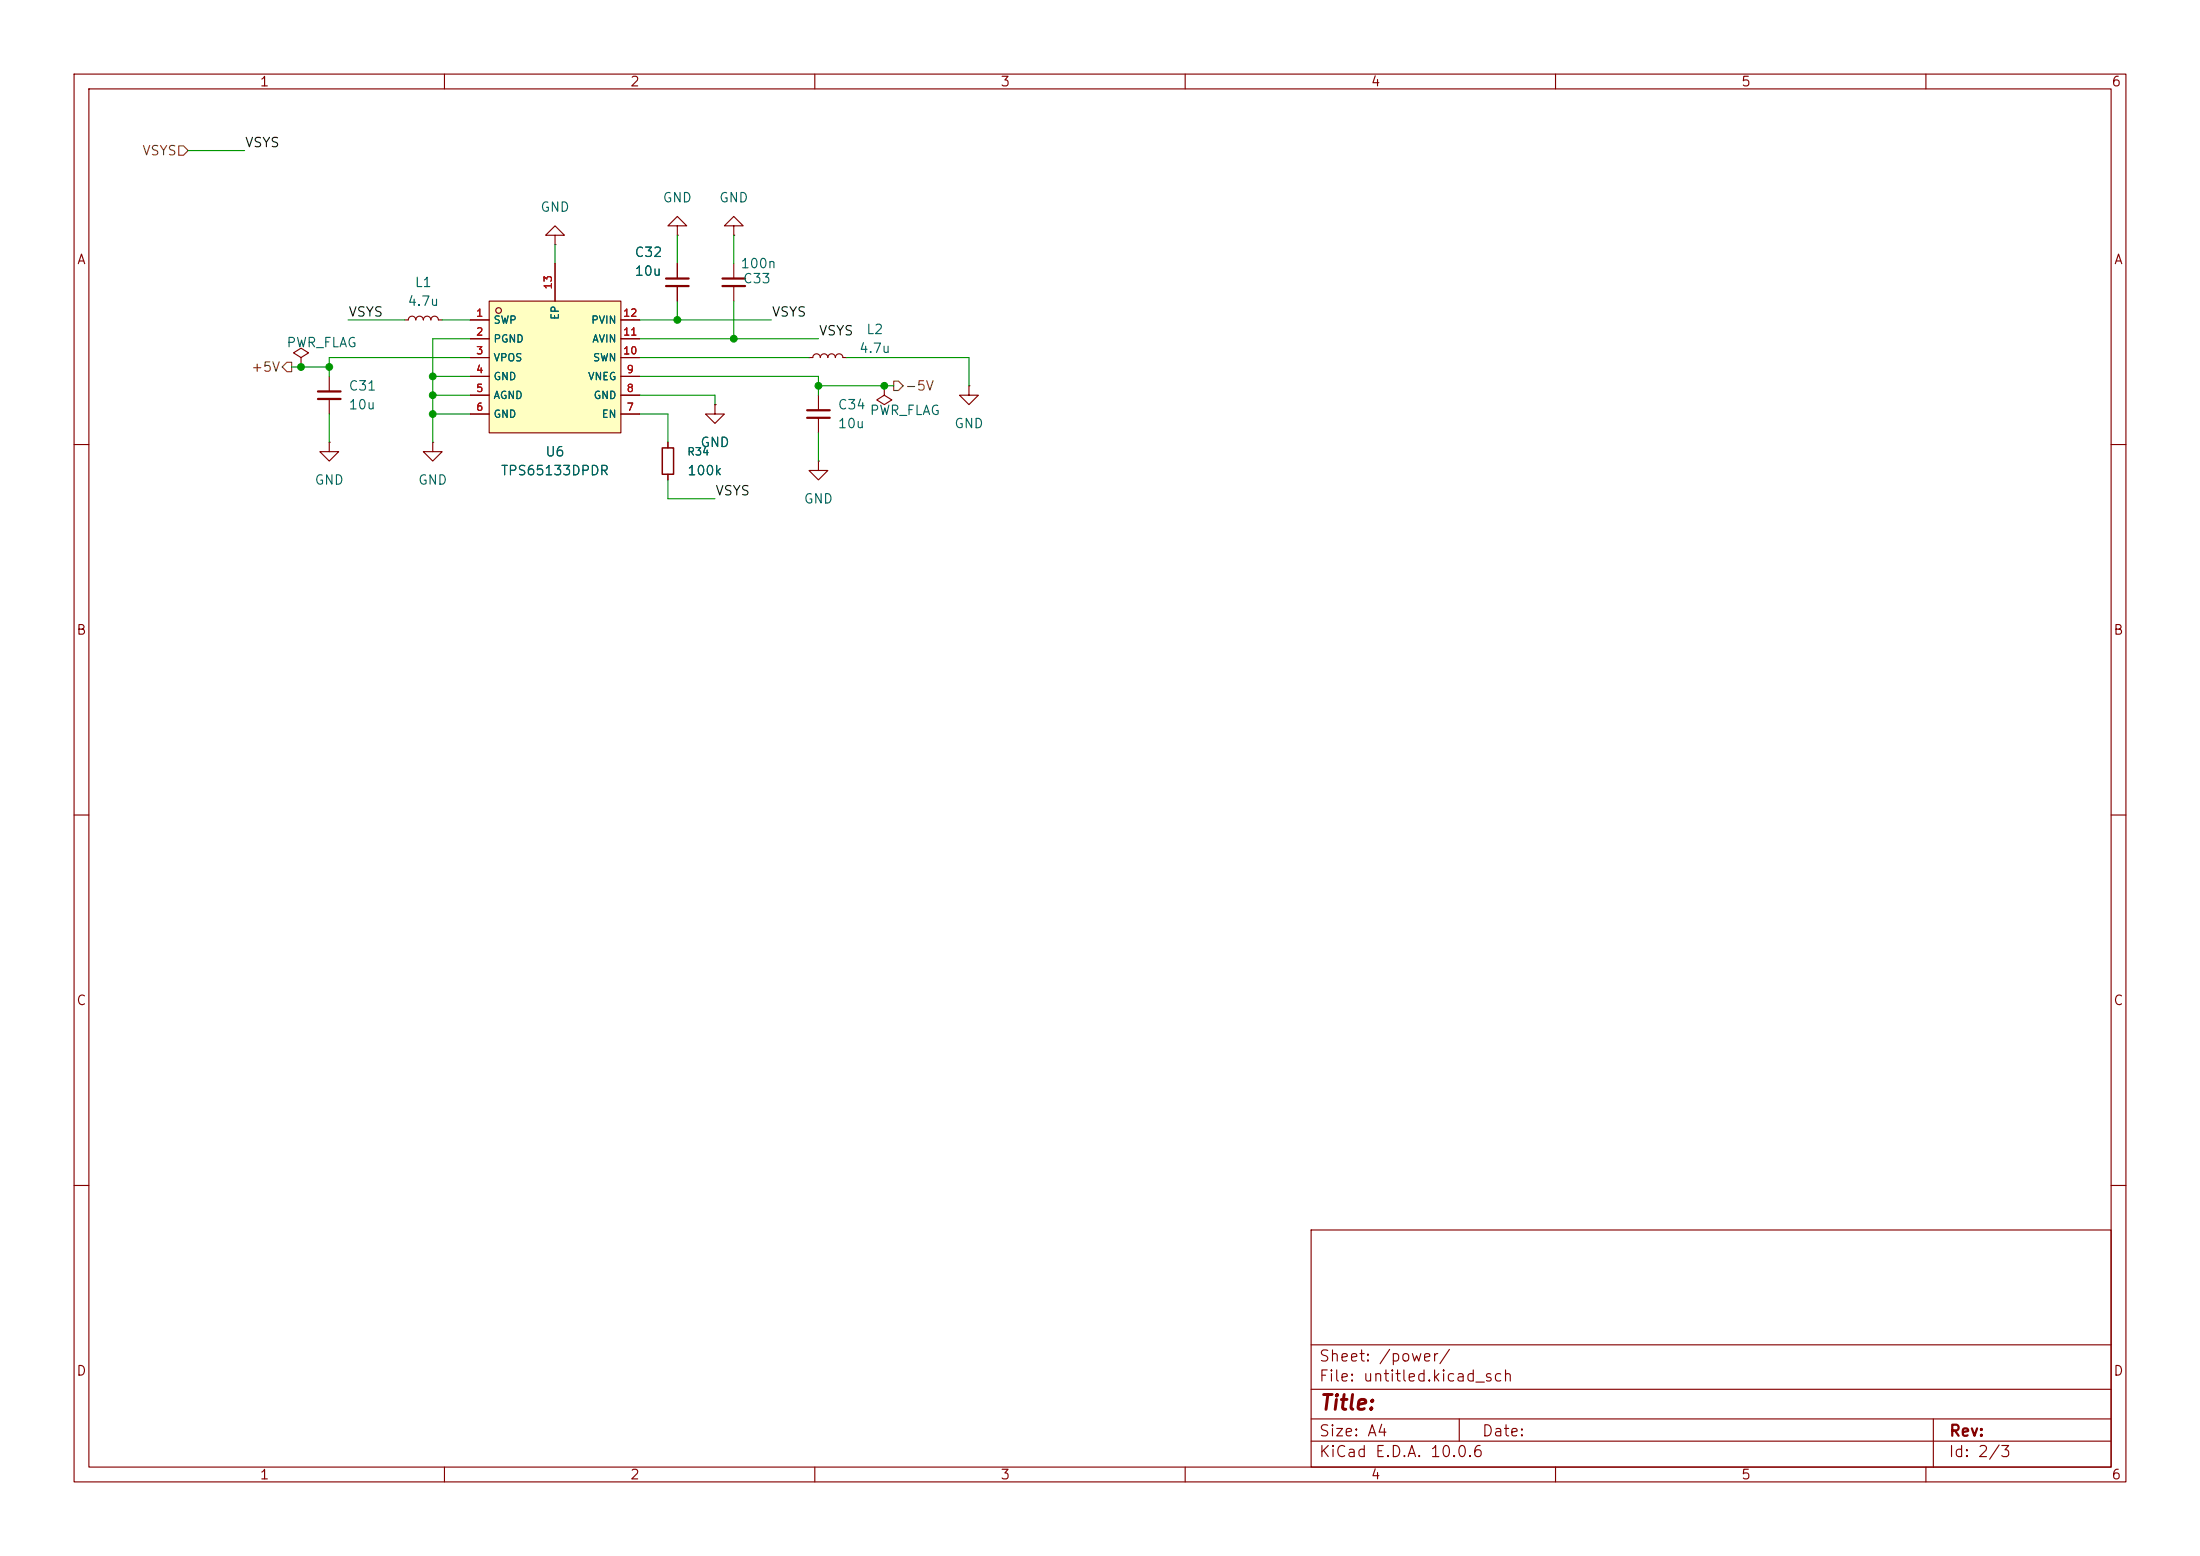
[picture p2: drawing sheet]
(kicad_sch
 (version 20260306)
 (generator "eeschema")
 (generator_version "10.0")
 (paper "A4")
 (lib_symbols
  (symbol "Device:C_Small"
   (pin_numbers (hide yes))
   (pin_names
    (offset 0.254) (hide yes)) (exclude_from_sim no) (in_bom yes) (on_board yes)
   (in_pos_files yes)
   (duplicate_pin_numbers_are_jumpers no)
   (property "Reference" "C" (at 0.254 1.778 0) (show_name no) (do_not_autoplace no) (effects (font (size 1.27 1.27)) (justify left)))
   (property "Value" "C_Small" (at 0.254 -2.032 0) (show_name no) (do_not_autoplace no) (effects (font (size 1.27 1.27)) (justify left)))
   (property "Footprint" "" (at 0 0 0) (show_name no) (do_not_autoplace no) (hide yes) (effects (font (size 1.27 1.27))))
   (property "Datasheet" "" (at 0 0 0) (show_name no) (do_not_autoplace no) (hide yes) (effects (font (size 1.27 1.27))))
   (property "Description" "Unpolarized capacitor, small symbol" (at 0 -10.16 0) (show_name no) (do_not_autoplace no) (hide yes) (effects (font (size 1.27 1.27))))
   (symbol "C_Small_0_1"
    (polyline (pts (xy -1.524 0.508) (xy 1.524 0.508)) (stroke (width 0.3048) (type default)) (fill (type none)))
    (polyline (pts (xy -1.524 -0.508) (xy 1.524 -0.508)) (stroke (width 0.3048) (type default)) (fill (type none))))
   (symbol "C_Small_1_1"
    (pin passive line (at 0 2.54 270) (length 2.032) (name "" (effects (font (size 1.27 1.27)))) (number "1" (effects (font (size 1.27 1.27)))))
    (pin passive line (at 0 -2.54 90) (length 2.032) (name "" (effects (font (size 1.27 1.27)))) (number "2" (effects (font (size 1.27 1.27))))))
   (embedded_fonts no))
  (symbol "Device:L_Small"
   (pin_numbers (hide yes))
   (pin_names
    (offset 0.254) (hide yes)) (exclude_from_sim no) (in_bom yes) (on_board yes)
   (in_pos_files yes)
   (duplicate_pin_numbers_are_jumpers no)
   (property "Reference" "L" (at 0.762 1.016 0) (show_name no) (do_not_autoplace no) (effects (font (size 1.27 1.27)) (justify left)))
   (property "Value" "L_Small" (at 0.762 -1.016 0) (show_name no) (do_not_autoplace no) (effects (font (size 1.27 1.27)) (justify left)))
   (property "Footprint" "" (at 0 0 0) (show_name no) (do_not_autoplace no) (hide yes) (effects (font (size 1.27 1.27))))
   (property "Datasheet" "" (at 0 0 0) (show_name no) (do_not_autoplace no) (hide yes) (effects (font (size 1.27 1.27))))
   (property "Description" "Inductor, small symbol" (at 0 0 0) (show_name no) (do_not_autoplace no) (hide yes) (effects (font (size 1.27 1.27))))
   (symbol "L_Small_0_1"
    (arc (start 0 2.032) (mid 0.5058 1.524) (end 0 1.016) (stroke (width 0) (type default)) (fill (type none)))
    (arc (start 0 1.016) (mid 0.5058 0.508) (end 0 0) (stroke (width 0) (type default)) (fill (type none)))
    (arc (start 0 0) (mid 0.5058 -0.508) (end 0 -1.016) (stroke (width 0) (type default)) (fill (type none)))
    (arc (start 0 -1.016) (mid 0.5058 -1.524) (end 0 -2.032) (stroke (width 0) (type default)) (fill (type none))))
   (symbol "L_Small_1_1"
    (pin passive line (at 0 2.54 270) (length 0.508) (name "" (effects (font (size 1.27 1.27)))) (number "1" (effects (font (size 1.27 1.27)))))
    (pin passive line (at 0 -2.54 90) (length 0.508) (name "" (effects (font (size 1.27 1.27)))) (number "2" (effects (font (size 1.27 1.27))))))
   (embedded_fonts no))
  (symbol "Device:R_Small"
   (pin_numbers (hide yes))
   (pin_names
    (offset 0.254) (hide yes)) (exclude_from_sim no) (in_bom yes) (on_board yes)
   (in_pos_files yes)
   (duplicate_pin_numbers_are_jumpers no)
   (property "Reference" "R" (at 0 0 90) (show_name no) (do_not_autoplace no) (effects (font (size 1.016 1.016))))
   (property "Value" "R_Small" (at 1.778 0 90) (show_name no) (do_not_autoplace no) (effects (font (size 1.27 1.27))))
   (property "Footprint" "" (at 0 0 0) (show_name no) (do_not_autoplace no) (hide yes) (effects (font (size 1.27 1.27))))
   (property "Datasheet" "" (at 0 0 0) (show_name no) (do_not_autoplace no) (hide yes) (effects (font (size 1.27 1.27))))
   (property "Description" "Resistor, small symbol" (at 0 0 0) (show_name no) (do_not_autoplace no) (hide yes) (effects (font (size 1.27 1.27))))
   (symbol "R_Small_0_1"
    (rectangle (start -0.762 1.778) (end 0.762 -1.778) (stroke (width 0.2032) (type default)) (fill (type none))))
   (symbol "R_Small_1_1"
    (pin passive line (at 0 2.54 270) (length 0.762) (name "" (effects (font (size 1.27 1.27)))) (number "1" (effects (font (size 1.27 1.27)))))
    (pin passive line (at 0 -2.54 90) (length 0.762) (name "" (effects (font (size 1.27 1.27)))) (number "2" (effects (font (size 1.27 1.27))))))
   (embedded_fonts no))
  (symbol "lcsc_imported:TPS65133DPDR" (exclude_from_sim no) (in_bom yes) (on_board yes)
   (in_pos_files yes)
   (duplicate_pin_numbers_are_jumpers no)
   (property "Reference" "U1" (at 0 -11.43 0) (show_name no) (do_not_autoplace no) (effects (font (size 1.27 1.27))))
   (property "Value" "TPS65133DPDR" (at 0 -13.97 0) (show_name no) (do_not_autoplace no) (effects (font (size 1.27 1.27))))
   (property "Footprint" "" (at 0 -10.16 0) (show_name no) (do_not_autoplace no) (hide yes) (effects (font (size 1.27 1.27))))
   (property "Datasheet" "https://www.lcsc.com/datasheet/lcsc_datasheet_2006220932_Texas-Instruments-TPS65133DPDR_C134100.pdf" (at -2.286 0.127 0) (show_name no) (do_not_autoplace no) (hide yes) (effects (font (size 1.27 1.27))))
   (property "Description" "TPS65133DPDR" (at 0 0 0) (show_name no) (do_not_autoplace no) (hide yes) (effects (font (size 1.27 1.27))))
   (property "LCSC" "C134100" (at 0 0 0) (show_name no) (do_not_autoplace no) (hide yes) (effects (font (size 1.27 1.27))))
   (property "Manufacturer" "TI(德州仪器)" (at 0 0 0) (show_name no) (do_not_autoplace no) (hide yes) (effects (font (size 1.27 1.27))))
   (symbol "TPS65133DPDR_1_1"
    (rectangle (start -8.89 8.89) (end 8.89 -8.89) (stroke (width 0) (type default)) (fill (type background)))
    (circle (center -7.62 7.62) (radius 0.381) (stroke (width 0) (type default)) (fill (type background)))
    (pin passive line (at -11.43 6.35 0) (length 2.54) (name "SWP" (effects (font (size 1 1)))) (number "1" (effects (font (size 1 1)))))
    (pin power_in line (at -11.43 3.81 0) (length 2.54) (name "PGND" (effects (font (size 1 1)))) (number "2" (effects (font (size 1 1)))))
    (pin passive line (at -11.43 1.27 0) (length 2.54) (name "VPOS" (effects (font (size 1 1)))) (number "3" (effects (font (size 1 1)))))
    (pin power_in line (at -11.43 -1.27 0) (length 2.54) (name "GND" (effects (font (size 1 1)))) (number "4" (effects (font (size 1 1)))))
    (pin power_in line (at -11.43 -3.81 0) (length 2.54) (name "AGND" (effects (font (size 1 1)))) (number "5" (effects (font (size 1 1)))))
    (pin power_in line (at -11.43 -6.35 0) (length 2.54) (name "GND" (effects (font (size 1 1)))) (number "6" (effects (font (size 1 1)))))
    (pin passive line (at 11.43 -6.35 180) (length 2.54) (name "EN" (effects (font (size 1 1)))) (number "7" (effects (font (size 1 1)))))
    (pin power_in line (at 11.43 -3.81 180) (length 2.54) (name "GND" (effects (font (size 1 1)))) (number "8" (effects (font (size 1 1)))))
    (pin passive line (at 11.43 -1.27 180) (length 2.54) (name "VNEG" (effects (font (size 1 1)))) (number "9" (effects (font (size 1 1)))))
    (pin passive line (at 11.43 1.27 180) (length 2.54) (name "SWN" (effects (font (size 1 1)))) (number "10" (effects (font (size 1 1)))))
    (pin passive line (at 11.43 3.81 180) (length 2.54) (name "AVIN" (effects (font (size 1 1)))) (number "11" (effects (font (size 1 1)))))
    (pin passive line (at 11.43 6.35 180) (length 2.54) (name "PVIN" (effects (font (size 1 1)))) (number "12" (effects (font (size 1 1)))))
    (pin power_in line (at 0 13.97 270) (length 5.08) (name "EP" (effects (font (size 1 1)))) (number "13" (effects (font (size 1 1))))))
   (embedded_fonts no))
  (symbol "power:GND"
   (power global)
   (pin_numbers (hide yes))
   (pin_names
    (offset 0) (hide yes)) (exclude_from_sim no) (in_bom yes) (on_board yes)
   (in_pos_files yes)
   (duplicate_pin_numbers_are_jumpers no)
   (property "Reference" "#PWR" (at 0 -6.35 0) (show_name no) (do_not_autoplace no) (hide yes) (effects (font (size 1.27 1.27))))
   (property "Value" "GND" (at 0 -3.81 0) (show_name no) (do_not_autoplace no) (effects (font (size 1.27 1.27))))
   (property "Footprint" "" (at 0 0 0) (show_name no) (do_not_autoplace no) (hide yes) (effects (font (size 1.27 1.27))))
   (property "Datasheet" "" (at 0 0 0) (show_name no) (do_not_autoplace no) (hide yes) (effects (font (size 1.27 1.27))))
   (property "Description" "Power symbol creates a global label with name \"GND\" , ground" (at 0 0 0) (show_name no) (do_not_autoplace no) (hide yes) (effects (font (size 1.27 1.27))))
   (symbol "GND_0_1"
    (polyline (pts (xy 0 0) (xy 0 -1.27) (xy 1.27 -1.27) (xy 0 -2.54) (xy -1.27 -1.27) (xy 0 -1.27)) (stroke (width 0) (type default)) (fill (type none))))
   (symbol "GND_1_1"
    (pin power_in line (at 0 0 270) (length 0) (name "" (effects (font (size 1.27 1.27)))) (number "1" (effects (font (size 1.27 1.27))))))
   (embedded_fonts no))
  (symbol "power:PWR_FLAG"
   (power global)
   (pin_numbers (hide yes))
   (pin_names
    (offset 0) (hide yes)) (exclude_from_sim no) (in_bom yes) (on_board yes)
   (in_pos_files yes)
   (duplicate_pin_numbers_are_jumpers no)
   (property "Reference" "#FLG" (at 0 1.905 0) (show_name no) (do_not_autoplace no) (hide yes) (effects (font (size 1.27 1.27))))
   (property "Value" "PWR_FLAG" (at 0 3.81 0) (show_name no) (do_not_autoplace no) (effects (font (size 1.27 1.27))))
   (property "Footprint" "" (at 0 0 0) (show_name no) (do_not_autoplace no) (hide yes) (effects (font (size 1.27 1.27))))
   (property "Datasheet" "" (at 0 0 0) (show_name no) (do_not_autoplace no) (hide yes) (effects (font (size 1.27 1.27))))
   (property "Description" "Special symbol for telling ERC where power comes from" (at 0 0 0) (show_name no) (do_not_autoplace no) (hide yes) (effects (font (size 1.27 1.27))))
   (symbol "PWR_FLAG_0_0"
    (pin power_out line (at 0 0 90) (length 0) (name "" (effects (font (size 1.27 1.27)))) (number "1" (effects (font (size 1.27 1.27))))))
   (symbol "PWR_FLAG_0_1"
    (polyline (pts (xy 0 0) (xy 0 1.27) (xy -1.016 1.905) (xy 0 2.54) (xy 1.016 1.905) (xy 0 1.27)) (stroke (width 0) (type default)) (fill (type none))))
   (embedded_fonts no)))
 (junction
  (at 40.64 49.53)
  (diameter 0)
  (color 0 0 0 0))
 (junction
  (at 58.42 55.88)
  (diameter 0)
  (color 0 0 0 0))
 (junction
  (at 58.42 50.8)
  (diameter 0)
  (color 0 0 0 0))
 (junction
  (at 58.42 53.34)
  (diameter 0)
  (color 0 0 0 0))
 (junction
  (at 99.06 45.72)
  (diameter 0)
  (color 0 0 0 0))
 (junction
  (at 119.38 52.07)
  (diameter 0)
  (color 0 0 0 0))
 (junction
  (at 91.44 43.18)
  (diameter 0)
  (color 0 0 0 0))
 (junction
  (at 44.45 49.53)
  (diameter 0)
  (color 0 0 0 0))
 (junction
  (at 110.49 52.07)
  (diameter 0)
  (color 0 0 0 0))
 (wire
  (pts (xy 99.06 45.72) (xy 110.49 45.72))
  (stroke (width 0) (type default)))
 (wire
  (pts (xy 25.4 20.32) (xy 33.02 20.32))
  (stroke (width 0) (type default)))
 (wire
  (pts (xy 63.5 53.34) (xy 58.42 53.34))
  (stroke (width 0) (type default)))
 (wire
  (pts (xy 58.42 53.34) (xy 58.42 55.88))
  (stroke (width 0) (type default)))
 (wire
  (pts (xy 90.17 55.88) (xy 90.17 59.69))
  (stroke (width 0) (type default)))
 (wire
  (pts (xy 130.81 48.26) (xy 130.81 52.07))
  (stroke (width 0) (type default)))
 (wire
  (pts (xy 110.49 58.42) (xy 110.49 62.23))
  (stroke (width 0) (type default)))
 (wire
  (pts (xy 110.49 52.07) (xy 119.38 52.07))
  (stroke (width 0) (type default)))
 (wire
  (pts (xy 44.45 48.26) (xy 63.5 48.26))
  (stroke (width 0) (type default)))
 (wire
  (pts (xy 99.06 35.56) (xy 99.06 31.75))
  (stroke (width 0) (type default)))
 (wire
  (pts (xy 86.36 43.18) (xy 104.14 43.18))
  (stroke (width 0) (type default)))
 (wire
  (pts (xy 90.17 67.31) (xy 96.52 67.31))
  (stroke (width 0) (type default)))
 (wire
  (pts (xy 86.36 48.26) (xy 109.22 48.26))
  (stroke (width 0) (type default)))
 (wire
  (pts (xy 39.37 49.53) (xy 40.64 49.53))
  (stroke (width 0) (type default)))
 (wire
  (pts (xy 99.06 40.64) (xy 99.06 45.72))
  (stroke (width 0) (type default)))
 (wire
  (pts (xy 91.44 40.64) (xy 91.44 43.18))
  (stroke (width 0) (type default)))
 (wire
  (pts (xy 91.44 35.56) (xy 91.44 31.75))
  (stroke (width 0) (type default)))
 (wire
  (pts (xy 58.42 59.69) (xy 58.42 55.88))
  (stroke (width 0) (type default)))
 (wire
  (pts (xy 46.99 43.18) (xy 54.61 43.18))
  (stroke (width 0) (type default)))
 (wire
  (pts (xy 96.52 53.34) (xy 86.36 53.34))
  (stroke (width 0) (type default)))
 (wire
  (pts (xy 58.42 50.8) (xy 58.42 53.34))
  (stroke (width 0) (type default)))
 (wire
  (pts (xy 74.93 33.02) (xy 74.93 35.56))
  (stroke (width 0) (type default)))
 (wire
  (pts (xy 44.45 48.26) (xy 44.45 50.8))
  (stroke (width 0) (type default)))
 (wire
  (pts (xy 114.3 48.26) (xy 130.81 48.26))
  (stroke (width 0) (type default)))
 (wire
  (pts (xy 119.38 52.07) (xy 120.65 52.07))
  (stroke (width 0) (type default)))
 (wire
  (pts (xy 96.52 54.61) (xy 96.52 53.34))
  (stroke (width 0) (type default)))
 (wire
  (pts (xy 40.64 49.53) (xy 44.45 49.53))
  (stroke (width 0) (type default)))
 (wire
  (pts (xy 86.36 50.8) (xy 110.49 50.8))
  (stroke (width 0) (type default)))
 (wire
  (pts (xy 59.69 43.18) (xy 63.5 43.18))
  (stroke (width 0) (type default)))
 (wire
  (pts (xy 86.36 45.72) (xy 99.06 45.72))
  (stroke (width 0) (type default)))
 (wire
  (pts (xy 90.17 64.77) (xy 90.17 67.31))
  (stroke (width 0) (type default)))
 (wire
  (pts (xy 63.5 50.8) (xy 58.42 50.8))
  (stroke (width 0) (type default)))
 (wire
  (pts (xy 63.5 45.72) (xy 58.42 45.72))
  (stroke (width 0) (type default)))
 (wire
  (pts (xy 58.42 55.88) (xy 63.5 55.88))
  (stroke (width 0) (type default)))
 (wire
  (pts (xy 58.42 45.72) (xy 58.42 50.8))
  (stroke (width 0) (type default)))
 (wire
  (pts (xy 86.36 55.88) (xy 90.17 55.88))
  (stroke (width 0) (type default)))
 (wire
  (pts (xy 110.49 50.8) (xy 110.49 53.34))
  (stroke (width 0) (type default)))
 (wire
  (pts (xy 44.45 55.88) (xy 44.45 59.69))
  (stroke (width 0) (type default)))
 (label "VSYS"
  (at 104.14 43.18 0)
  (effects (font (size 1.27 1.27)) (justify left bottom)))
 (label "VSYS"
  (at 96.52 67.31 0)
  (effects (font (size 1.27 1.27)) (justify left bottom)))
 (label "VSYS"
  (at 110.49 45.72 0)
  (effects (font (size 1.27 1.27)) (justify left bottom)))
 (label "VSYS"
  (at 46.99 43.18 0)
  (effects (font (size 1.27 1.27)) (justify left bottom)))
 (label "VSYS"
  (at 33.02 20.32 0)
  (effects (font (size 1.27 1.27)) (justify left bottom)))
 (hierarchical_label "-5V"
  (shape output)
  (at 120.65 52.07 0)
  (effects (font (size 1.27 1.27)) (justify left)))
 (hierarchical_label "VSYS"
  (shape input)
  (at 25.4 20.32 180)
  (effects (font (size 1.27 1.27)) (justify right)))
 (hierarchical_label "+5V"
  (shape output)
  (at 39.37 49.53 180)
  (effects (font (size 1.27 1.27)) (justify right)))
 (symbol
  (lib_id "Device:C_Small")
  (at 44.45 53.34 0)
  (unit 1)
  (body_style 1)
  (exclude_from_sim no)
  (in_bom yes)
  (on_board yes)
  (in_pos_files yes)
  (dnp no)
  (fields_autoplaced yes)
  (property "Reference" "C31" (at 46.99 52.0699 0) (show_name no) (do_not_autoplace no) (effects (font (size 1.27 1.27)) (justify left)))
  (property "Value" "10u" (at 46.99 54.6099 0) (show_name no) (do_not_autoplace no) (effects (font (size 1.27 1.27)) (justify left)))
  (property "Footprint" "Capacitor_SMD:C_0805_2012Metric" (at 44.45 53.34 0) (hide yes) (show_name no) (do_not_autoplace no) (effects (font (size 1.27 1.27))))
  (property "Datasheet" "" (at 44.45 53.34 0) (hide yes) (show_name no) (do_not_autoplace no) (effects (font (size 1.27 1.27))))
  (property "Description" "Unpolarized capacitor, small symbol" (at 44.45 63.5 0) (hide yes) (show_name no) (do_not_autoplace no) (effects (font (size 1.27 1.27))))
  (pin "2")
  (pin "1"))
 (symbol
  (lib_id "Device:R_Small")
  (at 90.17 62.23 0)
  (unit 1)
  (body_style 1)
  (exclude_from_sim no)
  (in_bom yes)
  (on_board yes)
  (in_pos_files yes)
  (dnp no)
  (fields_autoplaced yes)
  (property "Reference" "R34" (at 92.71 60.9599 0) (show_name no) (do_not_autoplace no) (effects (font (size 1.016 1.016)) (justify left)))
  (property "Value" "100k" (at 92.71 63.4999 0) (show_name no) (do_not_autoplace no) (effects (font (size 1.27 1.27)) (justify left)))
  (property "Footprint" "Resistor_SMD:R_0805_2012Metric" (at 90.17 62.23 0) (hide yes) (show_name no) (do_not_autoplace no) (effects (font (size 1.27 1.27))))
  (property "Datasheet" "" (at 90.17 62.23 0) (hide yes) (show_name no) (do_not_autoplace no) (effects (font (size 1.27 1.27))))
  (property "Description" "Resistor, small symbol" (at 90.17 62.23 0) (hide yes) (show_name no) (do_not_autoplace no) (effects (font (size 1.27 1.27))))
  (pin "1")
  (pin "2"))
 (symbol
  (lib_id "power:GND")
  (at 130.81 52.07 0)
  (unit 1)
  (body_style 1)
  (exclude_from_sim no)
  (in_bom yes)
  (on_board yes)
  (in_pos_files yes)
  (dnp no)
  (fields_autoplaced yes)
  (property "Reference" "#PWR058" (at 130.81 58.42 0) (hide yes) (show_name no) (do_not_autoplace no) (effects (font (size 1.27 1.27))))
  (property "Value" "GND" (at 130.81 57.15 0) (show_name no) (do_not_autoplace no) (effects (font (size 1.27 1.27))))
  (property "Footprint" "Package_DFN_QFN:QFN-80-1EP_10x10mm_P0.4mm_EP3.4x3.4mm" (at 130.81 52.07 0) (hide yes) (show_name no) (do_not_autoplace no) (effects (font (size 1.27 1.27))))
  (property "Datasheet" "" (at 130.81 52.07 0) (hide yes) (show_name no) (do_not_autoplace no) (effects (font (size 1.27 1.27))))
  (property "Description" "Power symbol creates a global label with name \"GND\" , ground" (at 130.81 52.07 0) (hide yes) (show_name no) (do_not_autoplace no) (effects (font (size 1.27 1.27))))
  (pin "1"))
 (symbol
  (lib_id "power:GND")
  (at 91.44 31.75 180)
  (unit 1)
  (body_style 1)
  (exclude_from_sim no)
  (in_bom yes)
  (on_board yes)
  (in_pos_files yes)
  (dnp no)
  (fields_autoplaced yes)
  (property "Reference" "#PWR054" (at 91.44 25.4 0) (hide yes) (show_name no) (do_not_autoplace no) (effects (font (size 1.27 1.27))))
  (property "Value" "GND" (at 91.44 26.67 0) (show_name no) (do_not_autoplace no) (effects (font (size 1.27 1.27))))
  (property "Footprint" "Package_DFN_QFN:QFN-80-1EP_10x10mm_P0.4mm_EP3.4x3.4mm" (at 91.44 31.75 0) (hide yes) (show_name no) (do_not_autoplace no) (effects (font (size 1.27 1.27))))
  (property "Datasheet" "" (at 91.44 31.75 0) (hide yes) (show_name no) (do_not_autoplace no) (effects (font (size 1.27 1.27))))
  (property "Description" "Power symbol creates a global label with name \"GND\" , ground" (at 91.44 31.75 0) (hide yes) (show_name no) (do_not_autoplace no) (effects (font (size 1.27 1.27))))
  (pin "1"))
 (symbol
  (lib_id "power:GND")
  (at 44.45 59.69 0)
  (unit 1)
  (body_style 1)
  (exclude_from_sim no)
  (in_bom yes)
  (on_board yes)
  (in_pos_files yes)
  (dnp no)
  (fields_autoplaced yes)
  (property "Reference" "#PWR051" (at 44.45 66.04 0) (hide yes) (show_name no) (do_not_autoplace no) (effects (font (size 1.27 1.27))))
  (property "Value" "GND" (at 44.45 64.77 0) (show_name no) (do_not_autoplace no) (effects (font (size 1.27 1.27))))
  (property "Footprint" "Package_DFN_QFN:QFN-80-1EP_10x10mm_P0.4mm_EP3.4x3.4mm" (at 44.45 59.69 0) (hide yes) (show_name no) (do_not_autoplace no) (effects (font (size 1.27 1.27))))
  (property "Datasheet" "" (at 44.45 59.69 0) (hide yes) (show_name no) (do_not_autoplace no) (effects (font (size 1.27 1.27))))
  (property "Description" "Power symbol creates a global label with name \"GND\" , ground" (at 44.45 59.69 0) (hide yes) (show_name no) (do_not_autoplace no) (effects (font (size 1.27 1.27))))
  (pin "1"))
 (symbol
  (lib_id "power:GND")
  (at 110.49 62.23 0)
  (unit 1)
  (body_style 1)
  (exclude_from_sim no)
  (in_bom yes)
  (on_board yes)
  (in_pos_files yes)
  (dnp no)
  (fields_autoplaced yes)
  (property "Reference" "#PWR057" (at 110.49 68.58 0) (hide yes) (show_name no) (do_not_autoplace no) (effects (font (size 1.27 1.27))))
  (property "Value" "GND" (at 110.49 67.31 0) (show_name no) (do_not_autoplace no) (effects (font (size 1.27 1.27))))
  (property "Footprint" "Package_DFN_QFN:QFN-80-1EP_10x10mm_P0.4mm_EP3.4x3.4mm" (at 110.49 62.23 0) (hide yes) (show_name no) (do_not_autoplace no) (effects (font (size 1.27 1.27))))
  (property "Datasheet" "" (at 110.49 62.23 0) (hide yes) (show_name no) (do_not_autoplace no) (effects (font (size 1.27 1.27))))
  (property "Description" "Power symbol creates a global label with name \"GND\" , ground" (at 110.49 62.23 0) (hide yes) (show_name no) (do_not_autoplace no) (effects (font (size 1.27 1.27))))
  (pin "1"))
 (symbol
  (lib_id "power:PWR_FLAG")
  (at 119.38 52.07 180)
  (unit 1)
  (body_style 1)
  (exclude_from_sim no)
  (in_bom yes)
  (on_board yes)
  (in_pos_files yes)
  (dnp no)
  (property "Reference" "#FLG04" (at 119.38 53.975 0) (hide yes) (show_name no) (do_not_autoplace no) (effects (font (size 1.27 1.27))))
  (property "Value" "PWR_FLAG" (at 122.174 55.372 0) (show_name no) (do_not_autoplace no) (effects (font (size 1.27 1.27))))
  (property "Footprint" "Package_SO:TSSOP-28_4.4x9.7mm_P0.65mm" (at 119.38 52.07 0) (hide yes) (show_name no) (do_not_autoplace no) (effects (font (size 1.27 1.27))))
  (property "Datasheet" "" (at 119.38 52.07 0) (hide yes) (show_name no) (do_not_autoplace no) (effects (font (size 1.27 1.27))))
  (property "Description" "Special symbol for telling ERC where power comes from" (at 119.38 52.07 0) (hide yes) (show_name no) (do_not_autoplace no) (effects (font (size 1.27 1.27))))
  (pin "1"))
 (symbol
  (lib_id "power:GND")
  (at 74.93 33.02 180)
  (unit 1)
  (body_style 1)
  (exclude_from_sim no)
  (in_bom yes)
  (on_board yes)
  (in_pos_files yes)
  (dnp no)
  (fields_autoplaced yes)
  (property "Reference" "#PWR053" (at 74.93 26.67 0) (hide yes) (show_name no) (do_not_autoplace no) (effects (font (size 1.27 1.27))))
  (property "Value" "GND" (at 74.93 27.94 0) (show_name no) (do_not_autoplace no) (effects (font (size 1.27 1.27))))
  (property "Footprint" "Package_DFN_QFN:QFN-80-1EP_10x10mm_P0.4mm_EP3.4x3.4mm" (at 74.93 33.02 0) (hide yes) (show_name no) (do_not_autoplace no) (effects (font (size 1.27 1.27))))
  (property "Datasheet" "" (at 74.93 33.02 0) (hide yes) (show_name no) (do_not_autoplace no) (effects (font (size 1.27 1.27))))
  (property "Description" "Power symbol creates a global label with name \"GND\" , ground" (at 74.93 33.02 0) (hide yes) (show_name no) (do_not_autoplace no) (effects (font (size 1.27 1.27))))
  (pin "1"))
 (symbol
  (lib_id "power:GND")
  (at 96.52 54.61 0)
  (unit 1)
  (body_style 1)
  (exclude_from_sim no)
  (in_bom yes)
  (on_board yes)
  (in_pos_files yes)
  (dnp no)
  (fields_autoplaced yes)
  (property "Reference" "#PWR055" (at 96.52 60.96 0) (hide yes) (show_name no) (do_not_autoplace no) (effects (font (size 1.27 1.27))))
  (property "Value" "GND" (at 96.52 59.69 0) (show_name no) (do_not_autoplace no) (effects (font (size 1.27 1.27))))
  (property "Footprint" "Package_DFN_QFN:QFN-80-1EP_10x10mm_P0.4mm_EP3.4x3.4mm" (at 96.52 54.61 0) (hide yes) (show_name no) (do_not_autoplace no) (effects (font (size 1.27 1.27))))
  (property "Datasheet" "" (at 96.52 54.61 0) (hide yes) (show_name no) (do_not_autoplace no) (effects (font (size 1.27 1.27))))
  (property "Description" "Power symbol creates a global label with name \"GND\" , ground" (at 96.52 54.61 0) (hide yes) (show_name no) (do_not_autoplace no) (effects (font (size 1.27 1.27))))
  (pin "1"))
 (symbol
  (lib_id "power:GND")
  (at 99.06 31.75 180)
  (unit 1)
  (body_style 1)
  (exclude_from_sim no)
  (in_bom yes)
  (on_board yes)
  (in_pos_files yes)
  (dnp no)
  (fields_autoplaced yes)
  (property "Reference" "#PWR056" (at 99.06 25.4 0) (hide yes) (show_name no) (do_not_autoplace no) (effects (font (size 1.27 1.27))))
  (property "Value" "GND" (at 99.06 26.67 0) (show_name no) (do_not_autoplace no) (effects (font (size 1.27 1.27))))
  (property "Footprint" "Package_DFN_QFN:QFN-80-1EP_10x10mm_P0.4mm_EP3.4x3.4mm" (at 99.06 31.75 0) (hide yes) (show_name no) (do_not_autoplace no) (effects (font (size 1.27 1.27))))
  (property "Datasheet" "" (at 99.06 31.75 0) (hide yes) (show_name no) (do_not_autoplace no) (effects (font (size 1.27 1.27))))
  (property "Description" "Power symbol creates a global label with name \"GND\" , ground" (at 99.06 31.75 0) (hide yes) (show_name no) (do_not_autoplace no) (effects (font (size 1.27 1.27))))
  (pin "1"))
 (symbol
  (lib_id "power:PWR_FLAG")
  (at 40.64 49.53 0)
  (mirror y)
  (unit 1)
  (body_style 1)
  (exclude_from_sim no)
  (in_bom yes)
  (on_board yes)
  (in_pos_files yes)
  (dnp no)
  (property "Reference" "#FLG03" (at 40.64 47.625 0) (hide yes) (show_name no) (do_not_autoplace no) (effects (font (size 1.27 1.27))))
  (property "Value" "PWR_FLAG" (at 43.434 46.228 0) (show_name no) (do_not_autoplace no) (effects (font (size 1.27 1.27))))
  (property "Footprint" "Package_SO:TSSOP-28_4.4x9.7mm_P0.65mm" (at 40.64 49.53 0) (hide yes) (show_name no) (do_not_autoplace no) (effects (font (size 1.27 1.27))))
  (property "Datasheet" "" (at 40.64 49.53 0) (hide yes) (show_name no) (do_not_autoplace no) (effects (font (size 1.27 1.27))))
  (property "Description" "Special symbol for telling ERC where power comes from" (at 40.64 49.53 0) (hide yes) (show_name no) (do_not_autoplace no) (effects (font (size 1.27 1.27))))
  (pin "1"))
 (symbol
  (lib_id "lcsc_imported:TPS65133DPDR")
  (at 74.93 49.53 0)
  (unit 1)
  (body_style 1)
  (exclude_from_sim no)
  (in_bom yes)
  (on_board yes)
  (in_pos_files yes)
  (dnp no)
  (fields_autoplaced yes)
  (property "Reference" "U6" (at 74.93 60.96 0) (show_name no) (do_not_autoplace no) (effects (font (size 1.27 1.27))))
  (property "Value" "TPS65133DPDR" (at 74.93 63.5 0) (show_name no) (do_not_autoplace no) (effects (font (size 1.27 1.27))))
  (property "Footprint" "Library:Texas_DPD0012A_WSON-12-1EP_3x3mm_P0.45mm" (at 74.93 59.69 0) (hide yes) (show_name no) (do_not_autoplace no) (effects (font (size 1.27 1.27))))
  (property "Datasheet" "https://www.lcsc.com/datasheet/lcsc_datasheet_2006220932_Texas-Instruments-TPS65133DPDR_C134100.pdf" (at 72.644 49.403 0) (hide yes) (show_name no) (do_not_autoplace no) (effects (font (size 1.27 1.27))))
  (property "Description" "TPS65133DPDR" (at 74.93 49.53 0) (hide yes) (show_name no) (do_not_autoplace no) (effects (font (size 1.27 1.27))))
  (property "LCSC" "C134100" (at 74.93 49.53 0) (hide yes) (show_name no) (do_not_autoplace no) (effects (font (size 1.27 1.27))))
  (property "Manufacturer" "TI(德州仪器)" (at 74.93 49.53 0) (hide yes) (show_name no) (do_not_autoplace no) (effects (font (size 1.27 1.27))))
  (pin "2")
  (pin "5")
  (pin "6")
  (pin "1")
  (pin "13")
  (pin "12")
  (pin "11")
  (pin "10")
  (pin "4")
  (pin "3")
  (pin "9")
  (pin "8")
  (pin "7"))
 (symbol
  (lib_id "Device:L_Small")
  (at 57.15 43.18 90)
  (unit 1)
  (body_style 1)
  (exclude_from_sim no)
  (in_bom yes)
  (on_board yes)
  (in_pos_files yes)
  (dnp no)
  (fields_autoplaced yes)
  (property "Reference" "L1" (at 57.15 38.1 90) (show_name no) (do_not_autoplace no) (effects (font (size 1.27 1.27))))
  (property "Value" "4.7u" (at 57.15 40.64 90) (show_name no) (do_not_autoplace no) (effects (font (size 1.27 1.27))))
  (property "Footprint" "Inductor_SMD:L_1008_2520Metric" (at 57.15 43.18 0) (hide yes) (show_name no) (do_not_autoplace no) (effects (font (size 1.27 1.27))))
  (property "Datasheet" "" (at 57.15 43.18 0) (hide yes) (show_name no) (do_not_autoplace no) (effects (font (size 1.27 1.27))))
  (property "Description" "Inductor, small symbol" (at 57.15 43.18 0) (hide yes) (show_name no) (do_not_autoplace no) (effects (font (size 1.27 1.27))))
  (pin "2")
  (pin "1"))
 (symbol
  (lib_id "Device:C_Small")
  (at 110.49 55.88 0)
  (unit 1)
  (body_style 1)
  (exclude_from_sim no)
  (in_bom yes)
  (on_board yes)
  (in_pos_files yes)
  (dnp no)
  (fields_autoplaced yes)
  (property "Reference" "C34" (at 113.03 54.6099 0) (show_name no) (do_not_autoplace no) (effects (font (size 1.27 1.27)) (justify left)))
  (property "Value" "10u" (at 113.03 57.1499 0) (show_name no) (do_not_autoplace no) (effects (font (size 1.27 1.27)) (justify left)))
  (property "Footprint" "Capacitor_SMD:C_0805_2012Metric" (at 110.49 55.88 0) (hide yes) (show_name no) (do_not_autoplace no) (effects (font (size 1.27 1.27))))
  (property "Datasheet" "" (at 110.49 55.88 0) (hide yes) (show_name no) (do_not_autoplace no) (effects (font (size 1.27 1.27))))
  (property "Description" "Unpolarized capacitor, small symbol" (at 110.49 66.04 0) (hide yes) (show_name no) (do_not_autoplace no) (effects (font (size 1.27 1.27))))
  (pin "2")
  (pin "1"))
 (symbol
  (lib_id "Device:C_Small")
  (at 91.44 38.1 180)
  (unit 1)
  (body_style 1)
  (exclude_from_sim no)
  (in_bom yes)
  (on_board yes)
  (in_pos_files yes)
  (dnp no)
  (property "Reference" "C32" (at 85.598 34.036 0) (show_name no) (do_not_autoplace no) (effects (font (size 1.27 1.27)) (justify right)))
  (property "Value" "10u" (at 85.598 36.576 0) (show_name no) (do_not_autoplace no) (effects (font (size 1.27 1.27)) (justify right)))
  (property "Footprint" "Capacitor_SMD:C_0805_2012Metric" (at 91.44 38.1 0) (hide yes) (show_name no) (do_not_autoplace no) (effects (font (size 1.27 1.27))))
  (property "Datasheet" "" (at 91.44 38.1 0) (hide yes) (show_name no) (do_not_autoplace no) (effects (font (size 1.27 1.27))))
  (property "Description" "Unpolarized capacitor, small symbol" (at 91.44 27.94 0) (hide yes) (show_name no) (do_not_autoplace no) (effects (font (size 1.27 1.27))))
  (pin "2")
  (pin "1"))
 (symbol
  (lib_id "Device:L_Small")
  (at 111.76 48.26 90)
  (unit 1)
  (body_style 1)
  (exclude_from_sim no)
  (in_bom yes)
  (on_board yes)
  (in_pos_files yes)
  (dnp no)
  (property "Reference" "L2" (at 118.11 44.45 90) (show_name no) (do_not_autoplace no) (effects (font (size 1.27 1.27))))
  (property "Value" "4.7u" (at 118.11 46.99 90) (show_name no) (do_not_autoplace no) (effects (font (size 1.27 1.27))))
  (property "Footprint" "Inductor_SMD:L_1008_2520Metric" (at 111.76 48.26 0) (hide yes) (show_name no) (do_not_autoplace no) (effects (font (size 1.27 1.27))))
  (property "Datasheet" "" (at 111.76 48.26 0) (hide yes) (show_name no) (do_not_autoplace no) (effects (font (size 1.27 1.27))))
  (property "Description" "Inductor, small symbol" (at 111.76 48.26 0) (hide yes) (show_name no) (do_not_autoplace no) (effects (font (size 1.27 1.27))))
  (pin "2")
  (pin "1"))
 (symbol
  (lib_id "power:GND")
  (at 58.42 59.69 0)
  (unit 1)
  (body_style 1)
  (exclude_from_sim no)
  (in_bom yes)
  (on_board yes)
  (in_pos_files yes)
  (dnp no)
  (fields_autoplaced yes)
  (property "Reference" "#PWR052" (at 58.42 66.04 0) (hide yes) (show_name no) (do_not_autoplace no) (effects (font (size 1.27 1.27))))
  (property "Value" "GND" (at 58.42 64.77 0) (show_name no) (do_not_autoplace no) (effects (font (size 1.27 1.27))))
  (property "Footprint" "Package_DFN_QFN:QFN-80-1EP_10x10mm_P0.4mm_EP3.4x3.4mm" (at 58.42 59.69 0) (hide yes) (show_name no) (do_not_autoplace no) (effects (font (size 1.27 1.27))))
  (property "Datasheet" "" (at 58.42 59.69 0) (hide yes) (show_name no) (do_not_autoplace no) (effects (font (size 1.27 1.27))))
  (property "Description" "Power symbol creates a global label with name \"GND\" , ground" (at 58.42 59.69 0) (hide yes) (show_name no) (do_not_autoplace no) (effects (font (size 1.27 1.27))))
  (pin "1"))
 (symbol
  (lib_id "Device:C_Small")
  (at 99.06 38.1 180)
  (unit 1)
  (body_style 1)
  (exclude_from_sim no)
  (in_bom yes)
  (on_board yes)
  (in_pos_files yes)
  (dnp no)
  (property "Reference" "C33" (at 104.14 37.592 0) (show_name no) (do_not_autoplace no) (effects (font (size 1.27 1.27)) (justify left)))
  (property "Value" "100n" (at 104.902 35.56 0) (show_name no) (do_not_autoplace no) (effects (font (size 1.27 1.27)) (justify left)))
  (property "Footprint" "Capacitor_SMD:C_0805_2012Metric" (at 99.06 38.1 0) (hide yes) (show_name no) (do_not_autoplace no) (effects (font (size 1.27 1.27))))
  (property "Datasheet" "" (at 99.06 38.1 0) (hide yes) (show_name no) (do_not_autoplace no) (effects (font (size 1.27 1.27))))
  (property "Description" "Unpolarized capacitor, small symbol" (at 99.06 27.94 0) (hide yes) (show_name no) (do_not_autoplace no) (effects (font (size 1.27 1.27))))
  (pin "2")
  (pin "1")))
